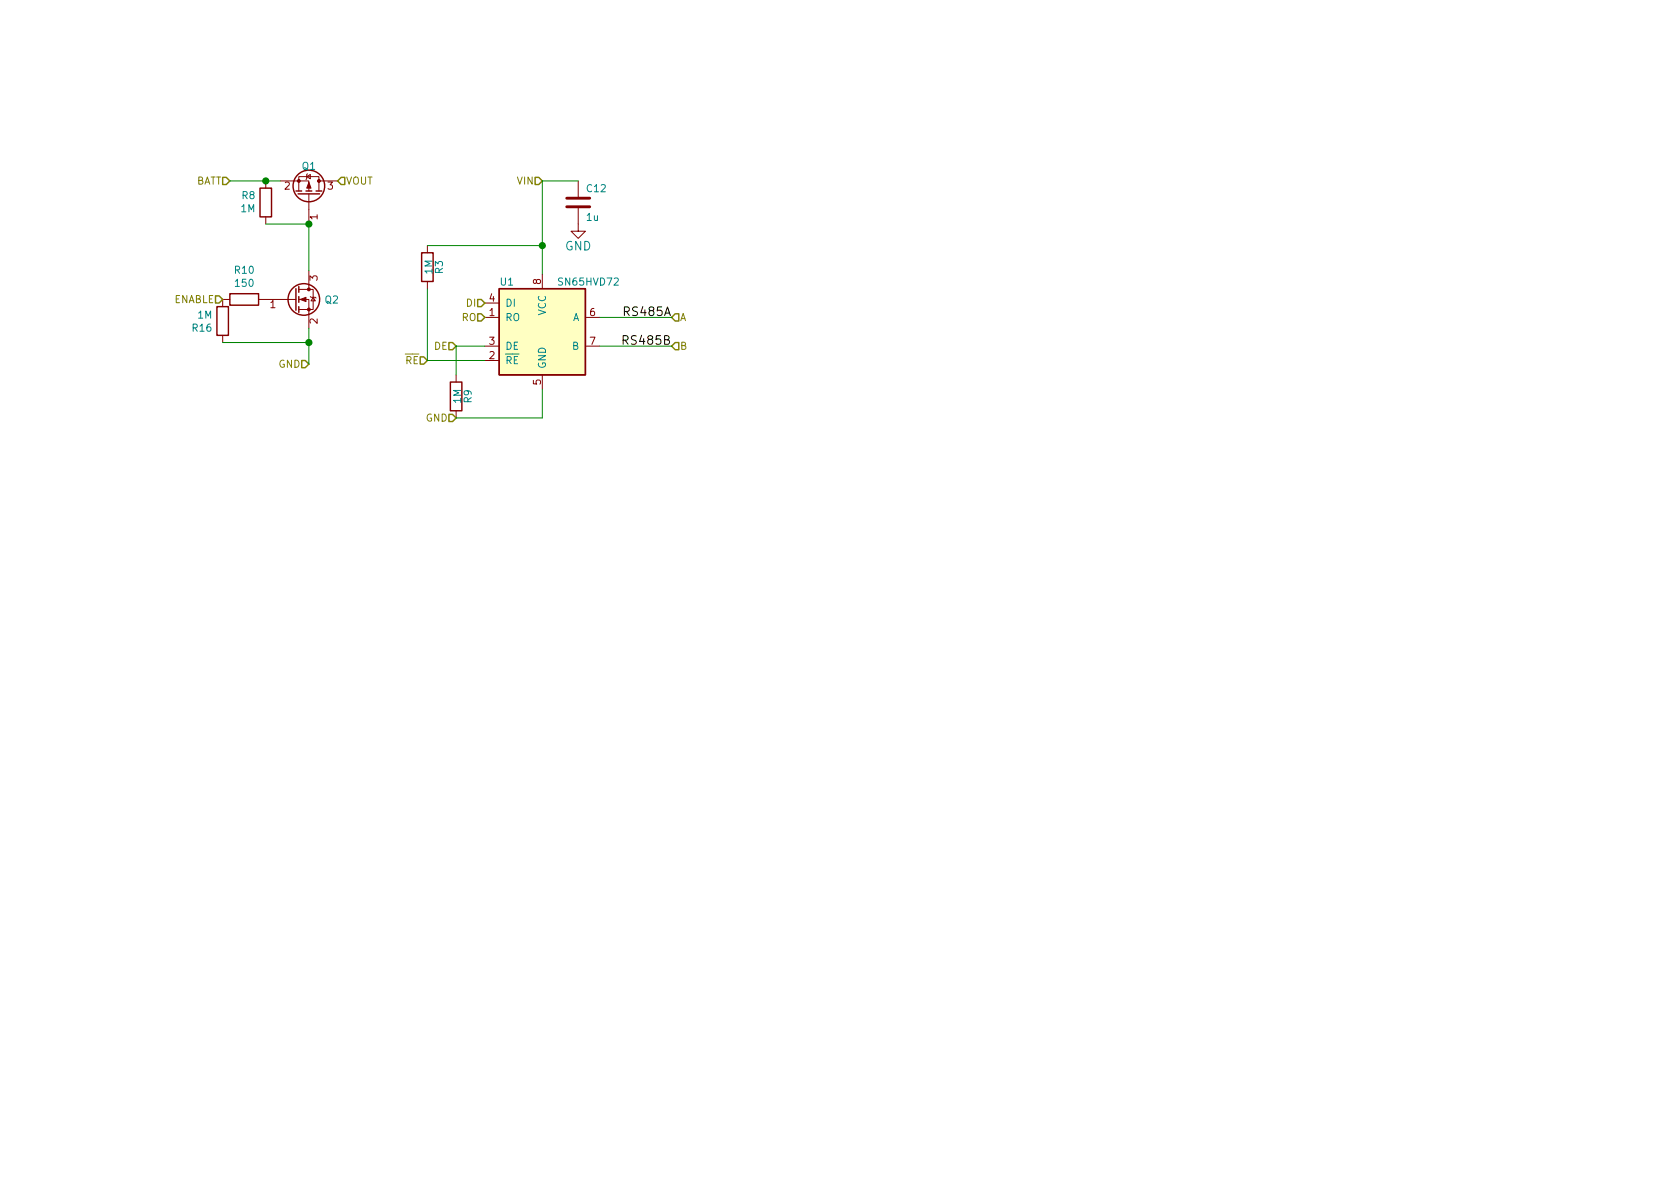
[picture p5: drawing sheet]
EESchema Schematic File Version 5
EELAYER 30 0
EELAYER END
$Descr A4 11693 8268
encoding utf-8
Sheet 5 5
Title ""
Date ""
Rev ""
Comp ""
Comment1 ""
Comment2 ""
Comment3 ""
Comment4 ""
Comment5 ""
Comment6 ""
Comment7 ""
Comment8 ""
Comment9 ""
$EndDescr
Text HLabel 3175 2900 0    50   Input ~ 0
GND
Text HLabel 3175 2400 0    50   Input ~ 0
DE
Text HLabel 2975 2500 0    50   Input ~ 0
~RE
Wire Wire Line
	2975 2500 3375 2500
$Comp
L Device:R R9
U 1 1
P 3175 2750
F 0 "R9" V 3255 2750 50  0000 C CNN
F 1 "1M" V 3182 2751 50  0000 C CNN
F 2 "Resistor_SMD:R_0603_1608Metric" V 3105 2750 30  0001 C CNN
F 3 "" H 3175 2750 30  0000 C CNN
F 4 "Generic 5% resistor" H 3175 2750 50  0001 C CNN "Comment"
	1    3175 2750
	1    0    0    -1  
$EndComp
Text HLabel 4675 2200 2    50   Input ~ 0
A
Text HLabel 4675 2400 2    50   Input ~ 0
B
Text Label 4675 2200 2    60   ~ 0
RS485A
Text Label 4675 2400 2    60   ~ 0
RS485B
Wire Wire Line
	4175 2400 4675 2400
Wire Wire Line
	3775 1700 3775 1250
Connection ~ 3775 1700
Wire Wire Line
	3775 1900 3775 1700
Wire Wire Line
	4175 2200 4675 2200
Wire Wire Line
	3775 1250 4025 1250
Text HLabel 3775 1250 0    50   Input ~ 0
VIN
$Comp
L Device:C C12
U 1 1
P 4025 1400
F 0 "C12" H 4075 1500 50  0000 L CNN
F 1 "1u" H 4075 1300 50  0000 L CNN
F 2 "Capacitor_SMD:C_0603_1608Metric" H 4063 1250 30  0001 C CNN
F 3 "" H 4025 1400 60  0000 C CNN
F 4 "Generic X5R capacitor" H 4025 1400 50  0001 C CNN "Comment"
	1    4025 1400
	1    0    0    -1  
$EndComp
$Comp
L power:GND #PWR018
U 1 1
P 4025 1550
F 0 "#PWR018" H 4025 1300 60  0001 C CNN
F 1 "GND" H 4025 1400 60  0000 C CNN
F 2 "" H 4025 1550 60  0000 C CNN
F 3 "" H 4025 1550 60  0000 C CNN
	1    4025 1550
	1    0    0    -1  
$EndComp
Text HLabel 1550 2075 0    50   Input ~ 0
ENABLE
Wire Wire Line
	1550 2375 2150 2375
Wire Wire Line
	2150 2375 2150 2525
Text HLabel 2150 2525 0    50   Input ~ 0
GND
Wire Wire Line
	2150 2275 2150 2375
Connection ~ 2150 2375
$Comp
L Device:R R10
U 1 1
P 1700 2075
F 0 "R10" V 1493 2075 50  0000 C CNN
F 1 "150" V 1584 2075 50  0000 C CNN
F 2 "Resistor_SMD:R_0603_1608Metric" V 1630 2075 50  0001 C CNN
F 3 "~" H 1700 2075 50  0001 C CNN
	1    1700 2075
	0    1    1    0   
$EndComp
$Comp
L Device:R R16
U 1 1
P 1550 2225
F 0 "R16" H 1481 2179 50  0000 R CNN
F 1 "1M" H 1481 2270 50  0000 R CNN
F 2 "Resistor_SMD:R_0603_1608Metric" V 1480 2225 50  0001 C CNN
F 3 "~" H 1550 2225 50  0001 C CNN
	1    1550 2225
	1    0    0    -1  
$EndComp
Wire Wire Line
	3175 2600 3175 2400
Wire Wire Line
	3175 2900 3775 2900
Wire Wire Line
	3775 2900 3775 2700
Wire Wire Line
	3175 2400 3375 2400
$Comp
L miceuz:SN65HVD U1
U 1 1
P 3775 2300
F 0 "U1" H 3475 2650 50  0000 L CNN
F 1 "SN65HVD72" H 3875 2650 50  0000 L CNN
F 2 "Package_SO:SOIC-8_3.9x4.9mm_P1.27mm" H 3775 2300 50  0001 C CIN
F 3 "" H 3775 2300 60  0000 C CNN
F 4 "SN65HVD72DR" H 3775 2300 60  0001 C CNN "PartNo"
F 5 "TEXAS INSTRUMENTS" H 3775 2300 60  0001 C CNN "Manufacturer"
F 6 "2542747" H 3775 2300 60  0001 C CNN "Distributor"
	1    3775 2300
	1    0    0    -1  
$EndComp
Wire Wire Line
	1600 1250 1850 1250
Text HLabel 1600 1250 0    50   Input ~ 0
BATT
Wire Wire Line
	1850 1250 1950 1250
Connection ~ 1850 1250
$Comp
L Device:Q_PMOS_GSD Q1
U 1 1
P 2150 1350
F 0 "Q1" V 2350 1350 50  0000 C CNN
F 1 "Q_PMOS_GSD" V 2387 1350 50  0001 C CNN
F 2 "Package_TO_SOT_SMD:SOT-23" H 2350 1450 29  0001 C CNN
F 3 "" H 2150 1350 60  0000 C CNN
F 4 "NX2301P,215 " H 2150 1350 60  0001 C CNN "PartNo"
F 5 "NXP" H 2150 1350 60  0001 C CNN "Manufacturer"
F 6 "1894738" H 2150 1350 60  0001 C CNN "Distributor"
F 7 "Exact as specified" H 2150 1350 50  0001 C CNN "Comment"
	1    2150 1350
	0    1    -1   0   
$EndComp
$Comp
L Device:R R8
U 1 1
P 1850 1400
F 0 "R8" H 1781 1354 50  0000 R CNN
F 1 "1M" H 1781 1445 50  0000 R CNN
F 2 "Resistor_SMD:R_0603_1608Metric" V 1780 1400 50  0001 C CNN
F 3 "~" H 1850 1400 50  0001 C CNN
	1    1850 1400
	1    0    0    1   
$EndComp
Wire Wire Line
	2150 1875 2150 1550
Wire Wire Line
	1850 1550 2150 1550
Connection ~ 2150 1550
Text HLabel 2350 1250 2    50   Input ~ 0
VOUT
$Comp
L Device:Q_NMOS_GSD Q2
U 1 1
P 2050 2075
F 0 "Q2" H 2256 2075 50  0000 L CNN
F 1 "Q_NMOS_GSD" H 2256 2030 50  0001 L CNN
F 2 "Package_TO_SOT_SMD:SOT-23" H 2250 2175 50  0001 C CNN
F 3 "~" H 2050 2075 50  0001 C CNN
F 4 "NTR4003NT1G" H 2050 2075 50  0001 C CNN "PartNo"
F 5 "ON SEMICONDUCTOR" H 2050 2075 50  0001 C CNN "Manufacturer"
	1    2050 2075
	1    0    0    -1  
$EndComp
Wire Wire Line
	2975 2000 2975 2500
Wire Wire Line
	2975 1700 3775 1700
Text HLabel 3375 2100 0    50   Input ~ 0
DI
Text HLabel 3375 2200 0    50   Input ~ 0
RO
$Comp
L Device:R R3
U 1 1
P 2975 1850
F 0 "R3" V 3055 1850 50  0000 C CNN
F 1 "1M" V 2982 1851 50  0000 C CNN
F 2 "Resistor_SMD:R_0603_1608Metric" V 2905 1850 30  0001 C CNN
F 3 "" H 2975 1850 30  0000 C CNN
F 4 "Generic 5% resistor" H 2975 1850 50  0001 C CNN "Comment"
	1    2975 1850
	1    0    0    -1  
$EndComp
$EndSCHEMATC
